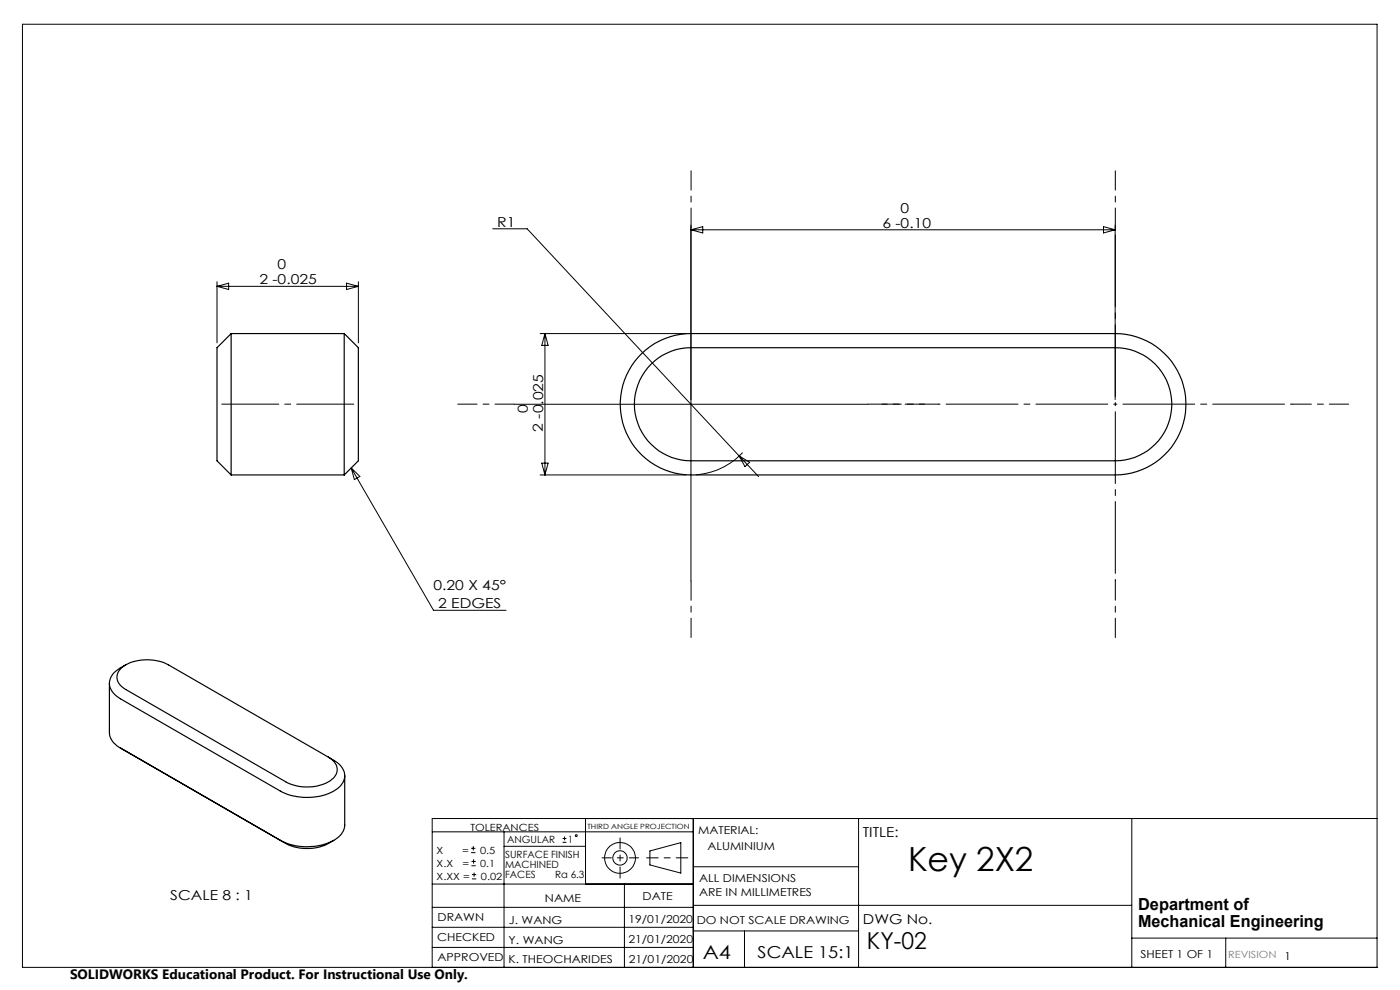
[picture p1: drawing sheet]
<svg xmlns="http://www.w3.org/2000/svg" width="297mm" height="210mm" viewBox="0 0 297 210" stroke-linecap="round" stroke-linejoin="round" font-family="sans-serif">
<g fill="none" stroke="#000" stroke-width=".21">
<path d="M4.8 5.1h287.3v200.1h-287.3zM46 59.8v12.9M76 59.8v12.9M104.5 48.5h7.3l45 48.2M146.6 47.8v75.5M146.6 48.7h90M146.6 48.7l2.5-.6v1.3zM234.1 48.1l2.5 .6-2.5 .7zM236.6 47.8v37M46 60.7h30M46 60.7l2.5-.6v1.3zM73.5 60.1l2.5 .6-2.5 .7z"/>
<path d="M114.6 70.8h31M115.6 70.8v29.9M115.6 70.8l.7 2.5h-1.4zM74.5 99.3l1.8 1.8-1.1 .6zM74.5 99.3l17.5 30.2h15.4M109.1 85.8h75M114.9 98.2h1.4l-.7 2.5zM156.8 96.7l4.1 4.4M156.8 96.7l2.2 1.4-1 .9zM157.6 96a15.3 15.3 0 0 1-10 4.7M114.6 100.7h31M91.7 176.5h55.4"/>
<path d="M99.9 179.9h1M100.4 179.5v.9M106.9 176.5v28.7M106.9 179.5h17.3M119.3 178.7h.9M119.3 177.9h.9M119.8 177.4v.9M124.2 173.6v13.9M147.1 173.6v31.6M182.1 173.6v31.6M240.1 173.6v31.6M292.1 173.6h-200.4v31.6"/>
<path d="M91.7 196.7h55.4M91.7 192.5h55.4M91.7 187.5h55.4M99.9 180.9h1M100 183.6h.9M100 182.7h.9M100.1 186.4h.9M100.1 185.5h.9M100.5 182.3v.9M100.6 185.1v.9M132.5 187.5v17.7M137.9 180.5l6.5-1.8v6.5l-6.5-1.7z"/>
<path d="M147.1 183.9h35M147.1 197.5h35M147.1 192h93M157.9 197.5v7.7M240.1 199h52M260 199v6.2M91.7 201h55.4"/>
<circle cx="122.2" cy="177.3" r=".2"/>
<circle cx="131.5" cy="182" r="1.52"/>
<circle cx="131.5" cy="182" r="3.3"/>
</g>
<path d="M145.9 182h-8.7" fill="none" stroke="#000" stroke-width=".21" stroke-dasharray="15.2 1.3 1.3 1.3" stroke-dashoffset="12.8"/>
<path d="M131.5 177.7v8.6" fill="none" stroke="#000" stroke-width=".21" stroke-dasharray="15.2 1.3 1.3 1.3" stroke-dashoffset="12.9"/>
<path d="M127.7 182h7.8" fill="none" stroke="#000" stroke-width=".21" stroke-dasharray="15.2 1.3 1.3 1.3" stroke-dashoffset="13.3"/>
<path d="M146.6 48.2v-12M236.6 48.2v-12M109.1 85.7h-12M184.1 85.7h12M199.1 85.7h-12M274.1 85.7h12M146.6 123.2v12M236.6 123.2v12" fill="none" stroke="#000" stroke-width=".21" stroke-dasharray="15.2 1.3 1.3 1.3" stroke-dashoffset="11.1"/>
<path d="M236.6 85.7v-37.5M236.6 85.7h-37.5M236.6 85.7v37.5M236.6 85.7h37.5" fill="none" stroke="#000" stroke-width=".21" stroke-dasharray="15.2 1.3 1.3 1.3" stroke-dashoffset="-1.6"/>
<path d="M75 85.7h-28" fill="none" stroke="#000" stroke-width=".21" stroke-dasharray="15.2 1.3 1.3 1.3" stroke-dashoffset="3.1"/>
<g fill="none" stroke="#000" stroke-width=".25">
<path d="M49 70.8v29.9M49 70.8l-3 3v23.9l3 3M49 70.8h24M73 70.8v29.9M73 70.8l3 3v23.9l-3 3M136.2 75a15.1 15.1 0 0 1 10.4-4.2h90a15 15 0 0 1 15 15 15 15 0 0 1-15 14.9h-90a15 15 0 0 1-13.9-9.3 15 15 0 0 1 3.5-16.4zM138.1 77.2a12.2 12.2 0 0 1 8.5-3.4h90a12 12 0 0 1 12 12 12 12 0 0 1-12 11.9h-90a12 12 0 0 1-11.1-7.4 12 12 0 0 1 2.6-13.1zM49 100.7h24M23.2 144.9v10.5a3.9 3.9 0 0 0 2.3 3.3M25.5 158.7l35.1 20.2a10.2 10.2 0 0 0 10.2-.6M25.5 158.7l1.2 .6M25.6 141.8a9.5 9.5 0 0 1 10.1-.8l34 19.6a2.74 2.74 0 0 1 1.8 2.4 2.74 2.74 0 0 1-1.4 2.6 9.8 9.8 0 0 1-9.5 .2l-33.9-19.5a2.73 2.73 0 0 1-1.5-3.9z"/>
<path d="M26.7 141l-1.2 .7a3.7 3.7 0 0 0-2.2 4 4.7 4.7 0 0 0 2.2 2.5l34 19.6a12.2 12.2 0 0 0 12.3-.7 3.3 3.3 0 0 0-.6-5.6l-1.5-.9M73.1 164.5v10.5a4.2 4.2 0 0 1-3 3.6 12.4 12.4 0 0 1-10.6-.3"/>
</g>
<text font-size="7.1" x="192.6" y="184.8">Key 2X2</text>
<text font-size="4.9" x="183.9" y="201.4">KY-02</text>
<text font-size="4.1" x="149.1" y="203.3">A4</text>
<g font-size="3.5">
<text x="241.4" y="193.1">Department of</text>
<text x="241.4" y="196.6">Mechanical Engineering</text>
<text x="160.7" y="203.2">SCALE 15:1</text>
</g>
<g font-size="2.9">
<text x="191.1" y="45.1">0</text>
<text x="105.5" y="48.1">R1</text>
<text x="187.2" y="48.3">6 -0.10</text>
<text x="58.9" y="57.1">0</text>
<text x="55" y="60.3">2 -0.025</text>
<text x="112" y="87.7" transform="rotate(-90 112 87.7)">0</text>
<text x="115.2" y="91.6" transform="rotate(-90 115.2 91.6)">2 -0.025</text>
<text x="92" y="125.1">0.20 X 45°</text>
<text x="93" y="129">2 EDGES</text>
<text x="183" y="177.5">TITLE:</text>
<text x="36.1" y="190.9">SCALE 8 : 1</text>
<text x="183.1" y="196">DWG No.</text>
<text x="14.9" y="207.6">SOLIDWORKS Educational Product. For Instructional Use Only.</text>
</g>
<g font-size="2.3">
<text x="148.1" y="177">MATERIAL:</text>
<text x="150.1" y="180.4">ALUMINIUM</text>
<text x="115.6" y="191.3">NAME</text>
<text x="136.3" y="191">DATE</text>
<text x="148.3" y="187.1">ALL DIMENSIONS</text>
<text x="148.3" y="190.1">ARE IN MILLIMETRES</text>
<text x="92.8" y="195.5">DRAWN</text>
<text x="107.9" y="196">J. WANG</text>
<text x="133.3" y="195.8">19/01/2020</text>
<text x="147.8" y="195.9">DO NOT SCALE DRAWING</text>
<text x="92.8" y="199.5">CHECKED</text>
<text x="92.8" y="203.9">APPROVED</text>
<text x="107.9" y="200.2">Y. WANG</text>
<text x="133.3" y="200.1">21/01/2020</text>
<text x="242" y="203.2">SHEET 1 OF 1</text>
<text x="272.5" y="203.7">1</text>
<text x="107.9" y="204.3">K. THEOCHARIDES</text>
<text x="133.4" y="204.3">21/01/2020</text>
</g>
<g font-size="2.1">
<text x="99.8" y="176.2">TOLERANCES</text>
<text x="107.6" y="178.8">ANGULAR</text>
<text x="120.5" y="178.8">1</text>
<text x="92.6" y="181.1">X</text>
<text x="92.6" y="183.9">X.X</text>
<text x="98" y="181.1">=</text>
<text x="98.1" y="183.9">=</text>
<text x="101.8" y="181.1">0.5</text>
<text x="101.9" y="183.9">0.1</text>
<text x="107.2" y="182">SURFACE FINISH</text>
<text x="107.2" y="184.1">MACHINED</text>
<text x="92.6" y="186.7">X.XX =</text>
<text x="102" y="186.7">0.02</text>
<text x="107.2" y="186.2">FACES</text>
<text x="117.8" y="186.2">Ra 6.3</text>
</g>
<text font-size="2.1" fill="#808080" x="260.6" y="203.2">REVISION</text>
<text font-size="1.5" x="124.6" y="175.8">THIRD ANGLE PROJECTION</text>
</svg>
